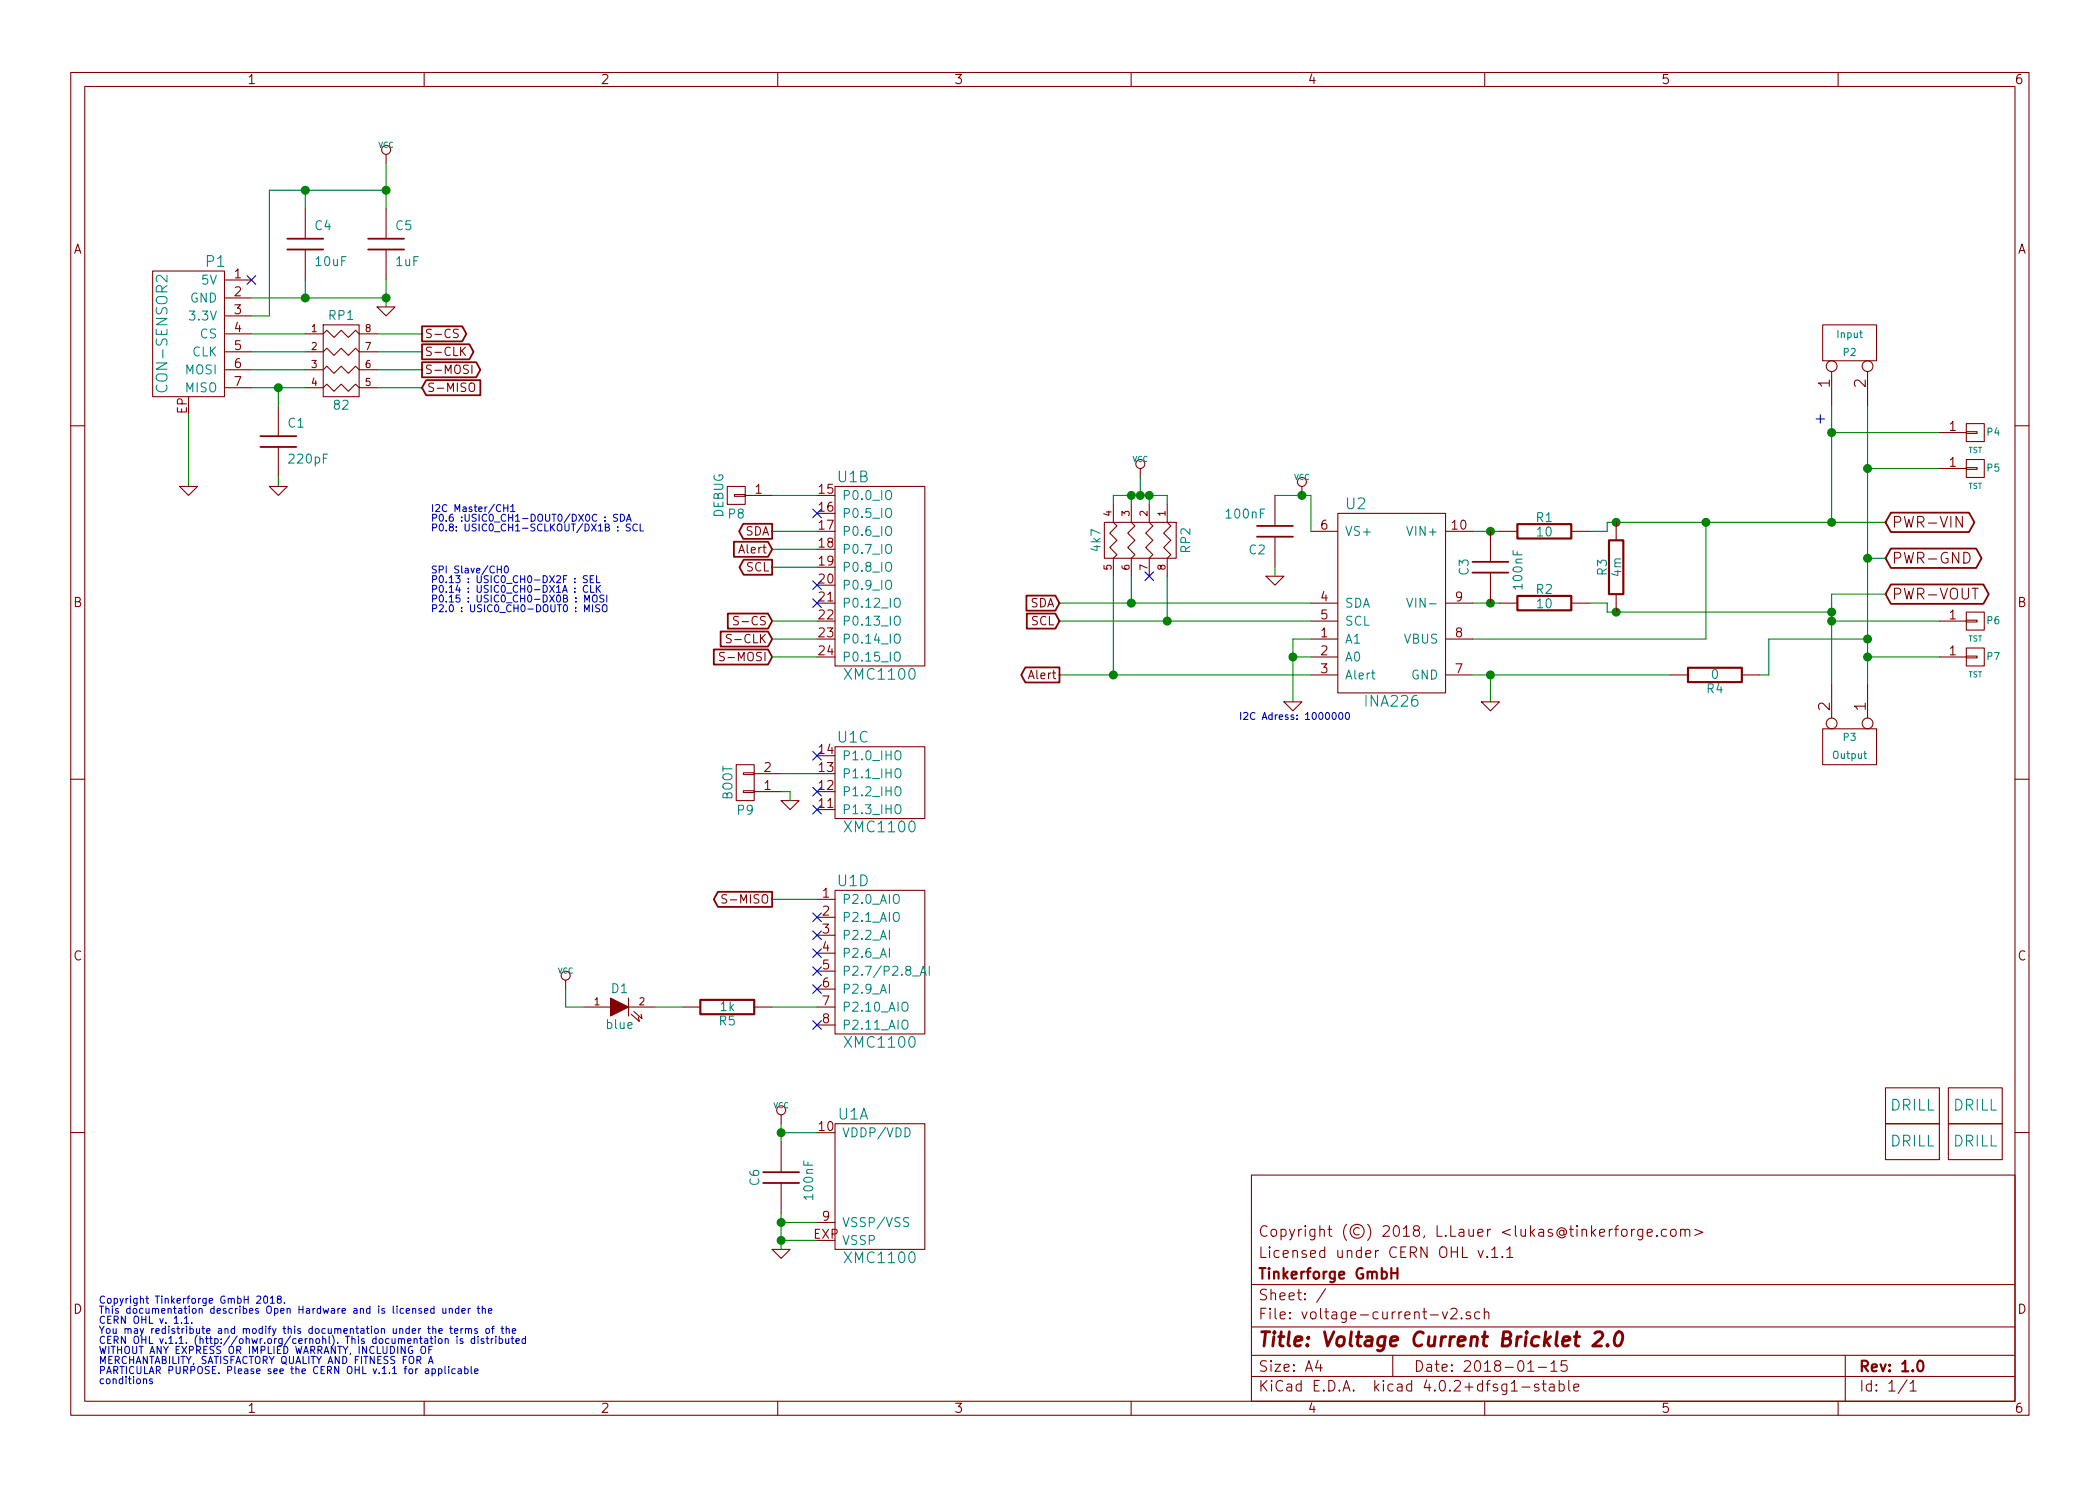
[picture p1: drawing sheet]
EESchema Schematic File Version 4
EELAYER 26 0
EELAYER END
$Descr A4 11693 8268
encoding utf-8
Sheet 1 1
Title "Voltage Current Bricklet 2.0"
Date "2018-01-15"
Rev "1.0"
Comp "Tinkerforge GmbH"
Comment1 "Licensed under CERN OHL v.1.1"
Comment2 "Copyright (©) 2018, L.Lauer <lukas@tinkerforge.com>"
Comment3 ""
Comment4 ""
$EndDescr
Connection ~ 10200 3450
Wire Wire Line
	10800 3450 10200 3450
Connection ~ 10200 2400
Wire Wire Line
	10200 2400 10800 2400
Connection ~ 9500 2900
Wire Wire Line
	9500 2900 9500 3550
Wire Wire Line
	10200 3300 10200 3400
Wire Wire Line
	8950 2950 8950 2900
Wire Wire Line
	8950 2950 8850 2950
Wire Wire Line
	9500 3550 8200 3550
Wire Wire Line
	5900 3350 6300 3350
Wire Wire Line
	5900 3750 6200 3750
Wire Wire Line
	7300 3550 7200 3550
Wire Wire Line
	7200 3550 7200 3650
Wire Wire Line
	5900 3450 6500 3450
Wire Wire Line
	7100 3200 7100 3150
Wire Wire Line
	7300 2750 7300 2950
Wire Wire Line
	8850 3350 8950 3350
Wire Wire Line
	8950 3350 8950 3400
Wire Wire Line
	10200 2250 10200 2400
Wire Wire Line
	10400 3800 10400 3650
Wire Wire Line
	9850 3750 9850 3550
Wire Wire Line
	9850 3550 10400 3550
Connection ~ 10400 3550
Wire Wire Line
	10800 2600 10400 2600
Connection ~ 10400 2600
Wire Wire Line
	10800 3650 10400 3650
Connection ~ 10400 3650
$Comp
L tinkerforge:R R4
U 1 1
P 9550 3750
F 0 "R4" V 9630 3750 50  0000 C CNN
F 1 "0" V 9550 3750 50  0000 C CNN
F 2 "kicad-libraries:R1206" H 9550 3750 60  0001 C CNN
F 3 "" H 9550 3750 60  0001 C CNN
	1    9550 3750
	0    1    1    0   
$EndComp
Text Notes 10100 2350 0    60   ~ 0
+
$Comp
L tinkerforge:CONN_01X01 P6
U 1 1
P 11000 3450
F 0 "P6" H 11100 3450 40  0000 C CNN
F 1 "TST" H 11000 3350 30  0000 C CNN
F 2 "kicad-libraries:SOLDER_PAD" H 11000 3450 60  0001 C CNN
F 3 "" H 11000 3450 60  0001 C CNN
	1    11000 3450
	1    0    0    -1  
$EndComp
$Comp
L tinkerforge:CONN_01X01 P7
U 1 1
P 11000 3650
F 0 "P7" H 11100 3650 40  0000 C CNN
F 1 "TST" H 11000 3550 30  0000 C CNN
F 2 "kicad-libraries:SOLDER_PAD" H 11000 3650 60  0001 C CNN
F 3 "" H 11000 3650 60  0001 C CNN
	1    11000 3650
	1    0    0    -1  
$EndComp
$Comp
L tinkerforge:CONN_01X01 P4
U 1 1
P 11000 2400
F 0 "P4" H 11100 2400 40  0000 C CNN
F 1 "TST" H 11000 2300 30  0000 C CNN
F 2 "kicad-libraries:SOLDER_PAD" H 11000 2400 60  0001 C CNN
F 3 "" H 11000 2400 60  0001 C CNN
	1    11000 2400
	1    0    0    -1  
$EndComp
$Comp
L tinkerforge:CONN_01X01 P5
U 1 1
P 11000 2600
F 0 "P5" H 11100 2600 40  0000 C CNN
F 1 "TST" H 11000 2500 30  0000 C CNN
F 2 "kicad-libraries:SOLDER_PAD" H 11000 2600 60  0001 C CNN
F 3 "" H 11000 2600 60  0001 C CNN
	1    11000 2600
	1    0    0    -1  
$EndComp
$Comp
L tinkerforge:R R3
U 1 1
P 9000 3150
F 0 "R3" V 9080 3150 50  0000 C CNN
F 1 "4m" V 9000 3150 50  0000 C CNN
F 2 "kicad-libraries:R2512" H 9000 3150 60  0001 C CNN
F 3 "" H 9000 3150 60  0001 C CNN
	1    9000 3150
	-1   0    0    1   
$EndComp
$Comp
L tinkerforge:R R2
U 1 1
P 8600 3350
F 0 "R2" V 8680 3350 50  0000 C CNN
F 1 "10" V 8600 3350 50  0000 C CNN
F 2 "kicad-libraries:R0603F" H 8600 3350 60  0001 C CNN
F 3 "" H 8600 3350 60  0001 C CNN
	1    8600 3350
	0    -1   -1   0   
$EndComp
$Comp
L tinkerforge:C C3
U 1 1
P 8300 3150
F 0 "C3" V 8450 3100 50  0000 L CNN
F 1 "100nF" V 8150 3050 50  0000 L CNN
F 2 "kicad-libraries:C0603F" H 8300 3150 60  0001 C CNN
F 3 "" H 8300 3150 60  0001 C CNN
	1    8300 3150
	-1   0    0    1   
$EndComp
$Comp
L tinkerforge:R R1
U 1 1
P 8600 2950
F 0 "R1" V 8680 2950 50  0000 C CNN
F 1 "10" V 8600 2950 50  0000 C CNN
F 2 "kicad-libraries:R0603F" H 8600 2950 60  0001 C CNN
F 3 "" H 8600 2950 60  0001 C CNN
	1    8600 2950
	0    -1   -1   0   
$EndComp
$Comp
L tinkerforge:CONN_2 P3
U 1 1
P 10300 4150
F 0 "P3" V 10250 4150 40  0000 C CNN
F 1 "Output" V 10350 4150 40  0000 C CNN
F 2 "kicad-libraries:AKL_5_2_508_black" H 10300 4150 60  0001 C CNN
F 3 "" H 10300 4150 60  0001 C CNN
	1    10300 4150
	0    1    1    0   
$EndComp
$Comp
L tinkerforge:GND #PWR01
U 1 1
P 8300 3900
F 0 "#PWR01" H 8300 3900 30  0001 C CNN
F 1 "GND" H 8300 3830 30  0001 C CNN
F 2 "" H 8300 3900 60  0001 C CNN
F 3 "" H 8300 3900 60  0001 C CNN
	1    8300 3900
	1    0    0    -1  
$EndComp
$Comp
L tinkerforge:GND #PWR02
U 1 1
P 7100 3200
F 0 "#PWR02" H 7100 3200 30  0001 C CNN
F 1 "GND" H 7100 3130 30  0001 C CNN
F 2 "" H 7100 3200 60  0001 C CNN
F 3 "" H 7100 3200 60  0001 C CNN
	1    7100 3200
	1    0    0    -1  
$EndComp
$Comp
L tinkerforge:C C2
U 1 1
P 7100 2950
F 0 "C2" H 7150 3050 50  0000 L CNN
F 1 "100nF" H 7150 2850 50  0000 L CNN
F 2 "kicad-libraries:C0603F" H 7100 2950 60  0001 C CNN
F 3 "" H 7100 2950 60  0001 C CNN
	1    7100 2950
	-1   0    0    1   
$EndComp
$Comp
L tinkerforge:VCC #PWR03
U 1 1
P 7250 2750
F 0 "#PWR03" H 7250 2850 30  0001 C CNN
F 1 "VCC" H 7250 2850 30  0000 C CNN
F 2 "" H 7250 2750 60  0001 C CNN
F 3 "" H 7250 2750 60  0001 C CNN
	1    7250 2750
	1    0    0    -1  
$EndComp
Text GLabel 4300 3050 0    47   Input ~ 0
Alert
Text GLabel 5900 3750 0    47   Output ~ 0
Alert
$Comp
L tinkerforge:GND #PWR04
U 1 1
P 7200 3900
F 0 "#PWR04" H 7200 3900 30  0001 C CNN
F 1 "GND" H 7200 3830 30  0001 C CNN
F 2 "" H 7200 3900 60  0001 C CNN
F 3 "" H 7200 3900 60  0001 C CNN
	1    7200 3900
	1    0    0    -1  
$EndComp
Text GLabel 5900 3350 0    47   Input ~ 0
SDA
Text GLabel 5900 3450 0    47   Input ~ 0
SCL
$Comp
L tinkerforge:INA226 U2
U 1 1
P 7750 3350
F 0 "U2" H 7550 3900 60  0000 C CNN
F 1 "INA226" H 7750 2800 60  0000 C CNN
F 2 "kicad-libraries:MSOP10-0.5" H 7750 3100 60  0001 C CNN
F 3 "" H 7750 3350 60  0001 C CNN
	1    7750 3350
	1    0    0    -1  
$EndComp
Text Notes 550  7700 0    40   ~ 0
Copyright Tinkerforge GmbH 2018.\nThis documentation describes Open Hardware and is licensed under the\nCERN OHL v. 1.1.\nYou may redistribute and modify this documentation under the terms of the\nCERN OHL v.1.1. (http://ohwr.org/cernohl). This documentation is distributed\nWITHOUT ANY EXPRESS OR IMPLIED WARRANTY, INCLUDING OF\nMERCHANTABILITY, SATISFACTORY QUALITY AND FITNESS FOR A\nPARTICULAR PURPOSE. Please see the CERN OHL v.1.1 for applicable\nconditions\n
$Comp
L tinkerforge:DRILL U3
U 1 1
P 10650 6150
F 0 "U3" H 10700 6200 60  0001 C CNN
F 1 "DRILL" H 10650 6150 60  0000 C CNN
F 2 "kicad-libraries:DRILL_NP" H 10650 6150 60  0001 C CNN
F 3 "" H 10650 6150 60  0001 C CNN
	1    10650 6150
	1    0    0    -1  
$EndComp
$Comp
L tinkerforge:DRILL U4
U 1 1
P 10650 6350
F 0 "U4" H 10700 6400 60  0001 C CNN
F 1 "DRILL" H 10650 6350 60  0000 C CNN
F 2 "kicad-libraries:DRILL_NP" H 10650 6350 60  0001 C CNN
F 3 "" H 10650 6350 60  0001 C CNN
	1    10650 6350
	1    0    0    -1  
$EndComp
$Comp
L tinkerforge:DRILL U6
U 1 1
P 11000 6350
F 0 "U6" H 11050 6400 60  0001 C CNN
F 1 "DRILL" H 11000 6350 60  0000 C CNN
F 2 "kicad-libraries:DRILL_NP" H 11000 6350 60  0001 C CNN
F 3 "" H 11000 6350 60  0001 C CNN
	1    11000 6350
	1    0    0    -1  
$EndComp
$Comp
L tinkerforge:DRILL U5
U 1 1
P 11000 6150
F 0 "U5" H 11050 6200 60  0001 C CNN
F 1 "DRILL" H 11000 6150 60  0000 C CNN
F 2 "kicad-libraries:DRILL_NP" H 11000 6150 60  0001 C CNN
F 3 "" H 11000 6150 60  0001 C CNN
	1    11000 6150
	1    0    0    -1  
$EndComp
$Comp
L tinkerforge:CONN_2 P2
U 1 1
P 10300 1900
F 0 "P2" V 10250 1900 40  0000 C CNN
F 1 "Input" V 10350 1900 40  0000 C CNN
F 2 "kicad-libraries:AKL_5_2_508_black" H 10300 1900 60  0001 C CNN
F 3 "" H 10300 1900 60  0001 C CNN
	1    10300 1900
	0    -1   -1   0   
$EndComp
Text GLabel 4300 2950 0    47   Output ~ 0
SDA
Text GLabel 4300 3150 0    47   Output ~ 0
SCL
$Comp
L tinkerforge:CON-SENSOR2 P1
U 1 1
P 1050 1850
F 0 "P1" H 900 2250 60  0000 C CNN
F 1 "CON-SENSOR2" V 1200 1850 60  0000 C CNN
F 2 "kicad-libraries:CON-SENSOR2" H 1150 1700 60  0001 C CNN
F 3 "" H 1150 1700 60  0000 C CNN
	1    1050 1850
	-1   0    0    -1  
$EndComp
$Comp
L tinkerforge:C C4
U 1 1
P 1700 1350
F 0 "C4" H 1750 1450 50  0000 L CNN
F 1 "10uF" H 1750 1250 50  0000 L CNN
F 2 "kicad-libraries:C0805" H 1700 1350 60  0001 C CNN
F 3 "" H 1700 1350 60  0000 C CNN
	1    1700 1350
	1    0    0    -1  
$EndComp
$Comp
L tinkerforge:C C5
U 1 1
P 2150 1350
F 0 "C5" H 2200 1450 50  0000 L CNN
F 1 "1uF" H 2200 1250 50  0000 L CNN
F 2 "kicad-libraries:C0603F" H 2150 1350 60  0001 C CNN
F 3 "" H 2150 1350 60  0000 C CNN
	1    2150 1350
	1    0    0    -1  
$EndComp
$Comp
L tinkerforge:VCC #PWR05
U 1 1
P 2150 900
F 0 "#PWR05" H 2150 1000 30  0001 C CNN
F 1 "VCC" H 2150 1000 30  0000 C CNN
F 2 "" H 2150 900 60  0001 C CNN
F 3 "" H 2150 900 60  0001 C CNN
	1    2150 900 
	1    0    0    -1  
$EndComp
Wire Wire Line
	1400 1750 1500 1750
Wire Wire Line
	1500 1750 1500 1050
Wire Wire Line
	1500 1050 1700 1050
Wire Wire Line
	1700 1050 1700 1150
Wire Wire Line
	2150 900  2150 1050
Connection ~ 1700 1050
Wire Wire Line
	1400 1650 1700 1650
Wire Wire Line
	2150 1550 2150 1650
Wire Wire Line
	1700 1550 1700 1650
Connection ~ 1700 1650
Connection ~ 2150 1650
Connection ~ 2150 1050
$Comp
L tinkerforge:C C1
U 1 1
P 1550 2450
F 0 "C1" H 1600 2550 50  0000 L CNN
F 1 "220pF" H 1600 2350 50  0000 L CNN
F 2 "kicad-libraries:C0402F" H 1550 2450 60  0001 C CNN
F 3 "" H 1550 2450 60  0000 C CNN
	1    1550 2450
	1    0    0    -1  
$EndComp
$Comp
L tinkerforge:R_PACK4 RP1
U 1 1
P 1900 2200
F 0 "RP1" H 1900 2650 50  0000 C CNN
F 1 "82" H 1900 2150 50  0000 C CNN
F 2 "kicad-libraries:4X0402" H 1900 2200 50  0001 C CNN
F 3 "" H 1900 2200 50  0000 C CNN
	1    1900 2200
	1    0    0    -1  
$EndComp
Wire Wire Line
	1400 2150 1550 2150
Wire Wire Line
	1700 2050 1400 2050
Wire Wire Line
	1400 1950 1700 1950
Wire Wire Line
	1700 1850 1400 1850
Wire Wire Line
	2100 1850 2350 1850
Wire Wire Line
	2100 1950 2350 1950
Wire Wire Line
	2100 2050 2350 2050
Wire Wire Line
	2100 2150 2350 2150
Wire Wire Line
	1550 2250 1550 2150
Connection ~ 1550 2150
Wire Wire Line
	1050 2300 1050 2700
Wire Wire Line
	1550 2650 1550 2700
$Comp
L tinkerforge:GND #PWR06
U 1 1
P 1550 2700
F 0 "#PWR06" H 1550 2700 30  0001 C CNN
F 1 "GND" H 1550 2630 30  0001 C CNN
F 2 "" H 1550 2700 60  0001 C CNN
F 3 "" H 1550 2700 60  0001 C CNN
	1    1550 2700
	1    0    0    -1  
$EndComp
$Comp
L tinkerforge:GND #PWR07
U 1 1
P 1050 2700
F 0 "#PWR07" H 1050 2700 30  0001 C CNN
F 1 "GND" H 1050 2630 30  0001 C CNN
F 2 "" H 1050 2700 60  0001 C CNN
F 3 "" H 1050 2700 60  0001 C CNN
	1    1050 2700
	1    0    0    -1  
$EndComp
$Comp
L tinkerforge:GND #PWR08
U 1 1
P 2150 1700
F 0 "#PWR08" H 2150 1700 30  0001 C CNN
F 1 "GND" H 2150 1630 30  0001 C CNN
F 2 "" H 2150 1700 60  0001 C CNN
F 3 "" H 2150 1700 60  0001 C CNN
	1    2150 1700
	1    0    0    -1  
$EndComp
Text GLabel 2350 1850 2    47   Output ~ 0
S-CS
Text GLabel 2350 1950 2    47   Output ~ 0
S-CLK
Text GLabel 2350 2050 2    47   Output ~ 0
S-MOSI
Text GLabel 2350 2150 2    47   Input ~ 0
S-MISO
NoConn ~ 1400 1550
$Comp
L tinkerforge:XMC1XXX24 U1
U 4 1
P 4900 5350
F 0 "U1" H 4750 5800 60  0000 C CNN
F 1 "XMC1100" H 4900 4900 60  0000 C CNN
F 2 "kicad-libraries:QFN24-4x4mm-0.5mm" H 5050 6100 60  0001 C CNN
F 3 "" H 5050 6100 60  0000 C CNN
	4    4900 5350
	1    0    0    -1  
$EndComp
$Comp
L tinkerforge:XMC1XXX24 U1
U 1 1
P 4900 6600
F 0 "U1" H 4750 7000 60  0000 C CNN
F 1 "XMC1100" H 4900 6200 60  0000 C CNN
F 2 "kicad-libraries:QFN24-4x4mm-0.5mm" H 5050 7350 60  0001 C CNN
F 3 "" H 5050 7350 60  0000 C CNN
	1    4900 6600
	1    0    0    -1  
$EndComp
$Comp
L tinkerforge:XMC1XXX24 U1
U 2 1
P 4900 3200
F 0 "U1" H 4750 3750 60  0000 C CNN
F 1 "XMC1100" H 4900 2650 60  0000 C CNN
F 2 "kicad-libraries:QFN24-4x4mm-0.5mm" H 5050 3950 60  0001 C CNN
F 3 "" H 5050 3950 60  0000 C CNN
	2    4900 3200
	1    0    0    -1  
$EndComp
$Comp
L tinkerforge:XMC1XXX24 U1
U 3 1
P 4900 4350
F 0 "U1" H 4750 4600 60  0000 C CNN
F 1 "XMC1100" H 4900 4100 60  0000 C CNN
F 2 "kicad-libraries:QFN24-4x4mm-0.5mm" H 5050 5100 60  0001 C CNN
F 3 "" H 5050 5100 60  0000 C CNN
	3    4900 4350
	1    0    0    -1  
$EndComp
Text Notes 2400 2950 0    39   ~ 0
I2C Master/CH1\nP0.6 :USIC0_CH1-DOUT0/DX0C : SDA\nP0.8: USIC0_CH1-SCLKOUT/DX1B : SCL
Text Notes 2400 3400 0    39   ~ 0
SPI Slave/CH0\nP0.13 : USIC0_CH0-DX2F : SEL\nP0.14 : USIC0_CH0-DX1A : CLK\nP0.15 : USIC0_CH0-DX0B : MOSI\nP2.0 : USIC0_CH0-DOUT0 : MISO
$Comp
L tinkerforge:CONN_01X01 P8
U 1 1
P 4100 2750
F 0 "P8" H 4100 2850 50  0000 C CNN
F 1 "DEBUG" V 4200 2750 50  0000 C CNN
F 2 "kicad-libraries:DEBUG_PAD" H 4100 2750 50  0001 C CNN
F 3 "" H 4100 2750 50  0000 C CNN
	1    4100 2750
	-1   0    0    1   
$EndComp
Wire Wire Line
	4300 2750 4550 2750
Wire Wire Line
	4300 2950 4550 2950
Wire Wire Line
	4300 3150 4550 3150
Text GLabel 4300 3450 0    47   Input ~ 0
S-CS
Text GLabel 4300 3550 0    47   Input ~ 0
S-CLK
Text GLabel 4300 3650 0    47   Input ~ 0
S-MOSI
Text GLabel 4300 5000 0    47   Output ~ 0
S-MISO
Wire Wire Line
	4300 3450 4550 3450
Wire Wire Line
	4300 3550 4550 3550
Wire Wire Line
	4300 3650 4550 3650
Wire Wire Line
	4300 5000 4550 5000
NoConn ~ 4550 4500
NoConn ~ 4550 4400
NoConn ~ 4550 4200
NoConn ~ 4550 3350
NoConn ~ 4550 3250
NoConn ~ 4550 2850
$Comp
L tinkerforge:CONN_01X02 P9
U 1 1
P 4150 4350
F 0 "P9" H 4150 4500 50  0000 C CNN
F 1 "BOOT" V 4250 4350 50  0000 C CNN
F 2 "kicad-libraries:SolderJumper" H 4150 4350 50  0001 C CNN
F 3 "" H 4150 4350 50  0000 C CNN
	1    4150 4350
	-1   0    0    1   
$EndComp
$Comp
L tinkerforge:R R5
U 1 1
P 4050 5600
F 0 "R5" V 4130 5600 50  0000 C CNN
F 1 "1k" V 4050 5600 50  0000 C CNN
F 2 "kicad-libraries:R0603F" H 4050 5600 60  0001 C CNN
F 3 "" H 4050 5600 60  0000 C CNN
	1    4050 5600
	0    1    1    0   
$EndComp
$Comp
L tinkerforge:LED D1
U 1 1
P 3450 5600
F 0 "D1" H 3450 5700 50  0000 C CNN
F 1 "blue" H 3450 5500 50  0000 C CNN
F 2 "kicad-libraries:D0603E" H 3450 5600 50  0001 C CNN
F 3 "" H 3450 5600 50  0000 C CNN
	1    3450 5600
	1    0    0    -1  
$EndComp
$Comp
L tinkerforge:VCC #PWR09
U 1 1
P 3150 5500
F 0 "#PWR09" H 3150 5600 30  0001 C CNN
F 1 "VCC" H 3150 5600 30  0000 C CNN
F 2 "" H 3150 5500 60  0001 C CNN
F 3 "" H 3150 5500 60  0001 C CNN
	1    3150 5500
	1    0    0    -1  
$EndComp
Wire Wire Line
	3150 5500 3150 5600
Wire Wire Line
	3150 5600 3250 5600
Wire Wire Line
	3650 5600 3800 5600
Wire Wire Line
	4300 5600 4550 5600
$Comp
L tinkerforge:GND #PWR010
U 1 1
P 4400 4450
F 0 "#PWR010" H 4400 4450 30  0001 C CNN
F 1 "GND" H 4400 4380 30  0001 C CNN
F 2 "" H 4400 4450 60  0001 C CNN
F 3 "" H 4400 4450 60  0001 C CNN
	1    4400 4450
	1    0    0    -1  
$EndComp
$Comp
L tinkerforge:C C6
U 1 1
P 4350 6550
F 0 "C6" V 4500 6500 50  0000 L CNN
F 1 "100nF" V 4200 6450 50  0000 L CNN
F 2 "kicad-libraries:C0603F" H 4350 6550 60  0001 C CNN
F 3 "" H 4350 6550 60  0001 C CNN
	1    4350 6550
	-1   0    0    1   
$EndComp
$Comp
L tinkerforge:VCC #PWR011
U 1 1
P 4350 6250
F 0 "#PWR011" H 4350 6350 30  0001 C CNN
F 1 "VCC" H 4350 6350 30  0000 C CNN
F 2 "" H 4350 6250 60  0001 C CNN
F 3 "" H 4350 6250 60  0001 C CNN
	1    4350 6250
	1    0    0    -1  
$EndComp
$Comp
L tinkerforge:GND #PWR012
U 1 1
P 4350 6950
F 0 "#PWR012" H 4350 6950 30  0001 C CNN
F 1 "GND" H 4350 6880 30  0001 C CNN
F 2 "" H 4350 6950 60  0001 C CNN
F 3 "" H 4350 6950 60  0001 C CNN
	1    4350 6950
	1    0    0    -1  
$EndComp
Wire Wire Line
	4350 6950 4350 6900
Wire Wire Line
	4550 6800 4350 6800
Connection ~ 4350 6800
Wire Wire Line
	4550 6900 4350 6900
Connection ~ 4350 6900
Wire Wire Line
	4350 6350 4350 6300
Wire Wire Line
	4550 6300 4350 6300
Connection ~ 4350 6300
NoConn ~ 4550 5500
NoConn ~ 4550 5400
NoConn ~ 4550 5200
NoConn ~ 4550 5100
$Comp
L tinkerforge:R_PACK4 RP2
U 1 1
P 6150 3000
F 0 "RP2" H 6150 3450 50  0000 C CNN
F 1 "4k7" H 6150 2950 50  0000 C CNN
F 2 "kicad-libraries:4X0402" H 6150 3000 50  0001 C CNN
F 3 "" H 6150 3000 50  0000 C CNN
	1    6150 3000
	0    1    1    0   
$EndComp
$Comp
L tinkerforge:VCC #PWR013
U 1 1
P 6350 2650
F 0 "#PWR013" H 6350 2750 30  0001 C CNN
F 1 "VCC" H 6350 2750 30  0000 C CNN
F 2 "" H 6350 2650 60  0001 C CNN
F 3 "" H 6350 2650 60  0001 C CNN
	1    6350 2650
	1    0    0    -1  
$EndComp
Wire Wire Line
	6200 2800 6200 2750
Wire Wire Line
	6200 2750 6300 2750
Wire Wire Line
	6500 2750 6500 2800
Wire Wire Line
	6400 2800 6400 2750
Connection ~ 6400 2750
Wire Wire Line
	6300 2800 6300 2750
Connection ~ 6300 2750
Wire Wire Line
	6350 2650 6350 2750
Connection ~ 6350 2750
NoConn ~ 4550 5700
Wire Wire Line
	7200 3650 7300 3650
Connection ~ 7200 3650
Text Notes 6900 4000 0    39   ~ 0
I2C Adress: 1000000
Wire Wire Line
	9300 3750 8300 3750
Wire Wire Line
	8300 3900 8300 3750
Connection ~ 8300 3750
Wire Wire Line
	9800 3750 9850 3750
Wire Wire Line
	4550 3050 4300 3050
NoConn ~ 6400 3200
Wire Wire Line
	6500 3200 6500 3450
Connection ~ 6500 3450
Wire Wire Line
	6300 3200 6300 3350
Connection ~ 6300 3350
Wire Wire Line
	6200 3200 6200 3750
Connection ~ 6200 3750
NoConn ~ 4550 5300
Wire Wire Line
	4350 4300 4550 4300
Wire Wire Line
	4350 4400 4400 4400
Wire Wire Line
	4400 4400 4400 4450
Text GLabel 10500 3100 2    60   BiDi ~ 0
PWR-GND
Text GLabel 10500 2900 2    60   BiDi ~ 0
PWR-VIN
Text GLabel 10500 3300 2    60   BiDi ~ 0
PWR-VOUT
Connection ~ 10200 2900
Wire Wire Line
	10500 3100 10400 3100
Connection ~ 10400 3100
Wire Wire Line
	10200 3300 10500 3300
Connection ~ 10200 3400
Wire Wire Line
	10200 3450 10200 3800
Wire Wire Line
	10200 2400 10200 2900
Wire Wire Line
	9500 2900 10200 2900
Wire Wire Line
	10400 3550 10400 3100
Wire Wire Line
	10400 2600 10400 2250
Wire Wire Line
	10400 3650 10400 3550
Wire Wire Line
	1700 1050 2150 1050
Wire Wire Line
	1700 1650 2150 1650
Wire Wire Line
	2150 1650 2150 1700
Wire Wire Line
	2150 1050 2150 1150
Wire Wire Line
	1550 2150 1700 2150
Wire Wire Line
	4350 6800 4350 6750
Wire Wire Line
	4350 6900 4350 6800
Wire Wire Line
	4350 6300 4350 6250
Wire Wire Line
	6400 2750 6500 2750
Wire Wire Line
	6300 2750 6350 2750
Wire Wire Line
	6350 2750 6400 2750
Wire Wire Line
	7200 3650 7200 3900
Wire Wire Line
	8300 3750 8200 3750
Wire Wire Line
	6500 3450 7300 3450
Wire Wire Line
	6300 3350 7300 3350
Wire Wire Line
	6200 3750 7300 3750
Wire Wire Line
	10200 2900 10500 2900
Wire Wire Line
	10400 3100 10400 2600
Wire Wire Line
	10200 3400 10200 3450
Wire Wire Line
	8950 3400 10200 3400
Wire Wire Line
	8200 3350 8350 3350
Wire Wire Line
	8200 2950 8350 2950
Wire Wire Line
	7100 2750 7300 2750
Wire Wire Line
	8950 2900 9500 2900
$EndSCHEMATC
